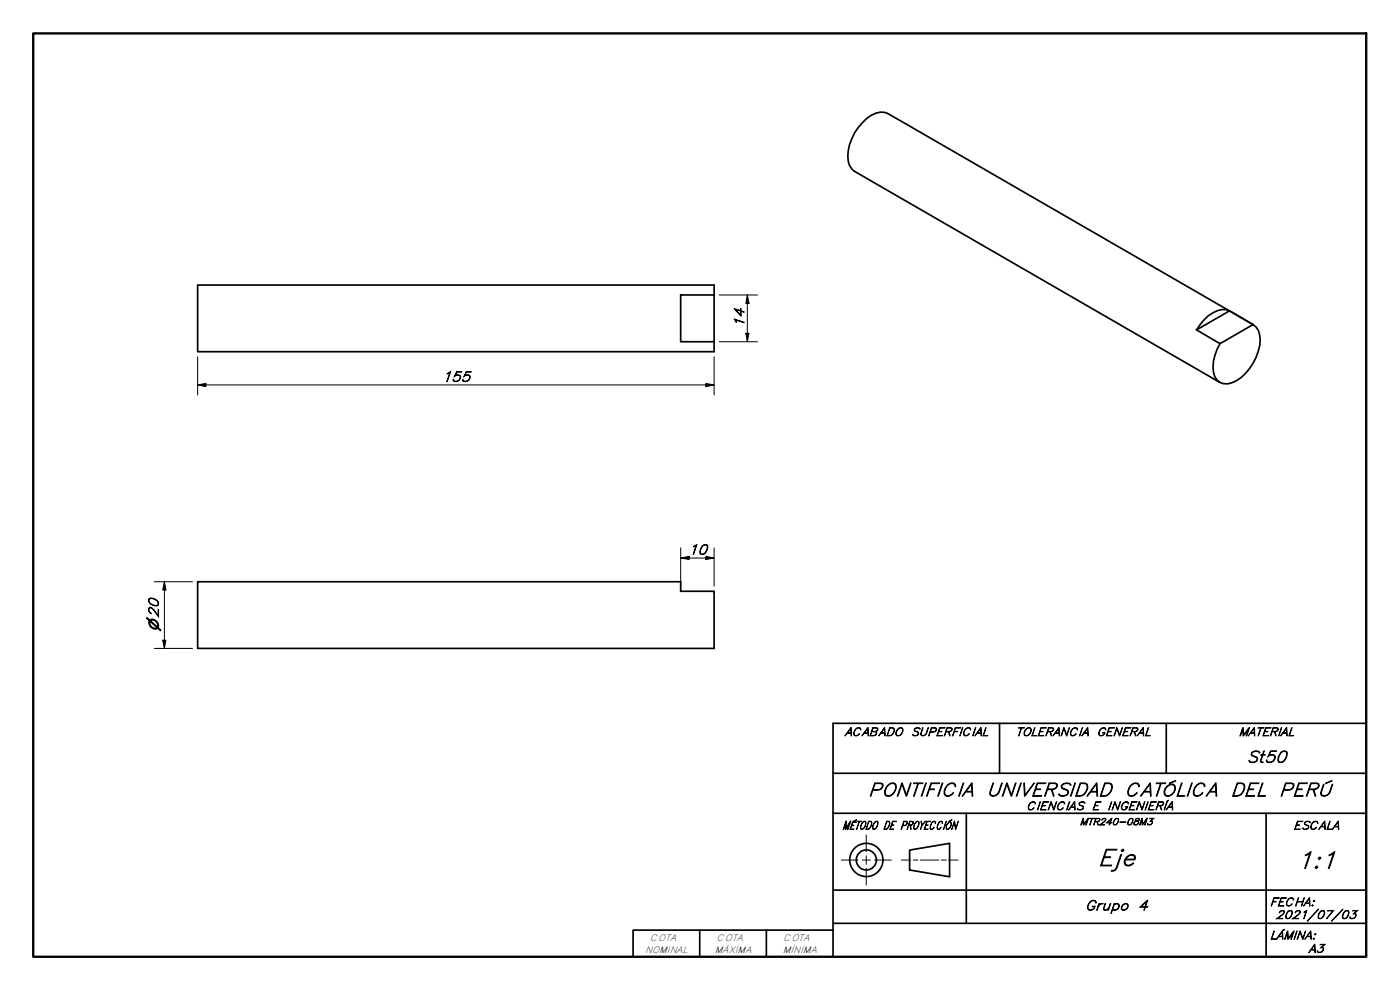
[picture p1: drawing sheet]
<svg xmlns="http://www.w3.org/2000/svg" width="420mm" height="297mm" viewBox="0 0 420 297" stroke-linecap="round" stroke-linejoin="round" font-family="sans-serif">
<!-- layer: Visible (ISO) -->
<path d="M204.3 88.5h10v14h-10zM214.3 88.5v-3h-155v20h155v-3M359.1 99l9.9-5.7 7 4.1-9.9 5.7zM369 93.3a5.1 5.1 0 0 0-5 .5 13.8 13.8 0 0 0-4.9 5.2M376 97.4a4.8 4.8 0 0 1 2.2 4.5 15.9 15.9 0 0 1-7.1 12.3 4.6 4.6 0 0 1-5.9-.2 9.3 9.3 0 0 1 .1-9.2l.8-1.7M376.1 97.4l-109.6-63.3a6.8 6.8 0 0 0-7.7 2.7 13.2 13.2 0 0 0-3.8 12.8l.7 1.1 .8 .7 109.6 63.3M59.3 174.5h145v2.9h10v17.1h-155z" fill="none" stroke="#000" stroke-width=".51"/>
<!-- layer: Border (ISO) -->
<path d="M10 10h400v277.1h-400z" fill="none" stroke="#000" stroke-width=".7"/>
<!-- layer: Title (ISO) -->
<g fill="none" stroke="#000" stroke-width=".51">
<path d="M300 217v15M350 217v15M410 217h-160v70.1M250 232h160M250 244h160M273 255.1l12-2.1v10.1l-12-2.1zM290 244v33M380 244v43.1M210 279.1v8M230 279.1v8M250 279.1h-60v8M250 277h160"/>
<path d="M250 267.1h160"/>
<circle cx="260" cy="258" r="5"/>
<circle cx="260" cy="258" r="3"/>
</g>
<path d="M252.5 258h5M258.8 258h2.4M260 250.6v4.9M260 256.8v2.5M262.5 258h5M270.5 258h2.8M274.1 258h1.4M276.2 258h5.6M282.5 258h1.5M284.7 258h2.8M260 260.5v5" fill="none" stroke="#000" stroke-width=".3"/>
<!-- layer: Dimension (ISO) -->
<g fill="none" stroke="#000" stroke-width=".3">
<path d="M215.8 88.5h11.5M223.8 100h1l-.5 2.5zM224.3 88.5l.5 2.5h-1zM224.3 88.5v14M59.3 115.5l2.5-.5v1zM59.3 115.5h155M59.3 107v11.5M211.8 115l2.5 .5-2.5 .5zM214.3 107v11.5M215.8 102.5h11.5M46.3 174.5h11.5M49.3 174.5l.5 2.5h-1z"/>
<path d="M49.3 174.5v20M204.3 167.4l2.5-.5v1zM204.3 167.4h10M204.3 164.4v11.5M211.8 166.9l2.5 .5-2.5 .5zM214.3 164.4v11.5M46.3 194.5h11.5M48.8 192.1h1l-.5 2.4z"/>
</g>
<g fill="#000">
<path d="M223.8 100h1l-.5 2.5z" fill-rule="evenodd"/>
<path d="M224.3 88.5l.5 2.5h-1z" fill-rule="evenodd"/>
<path d="M59.3 115.5l2.5-.5v1z" fill-rule="evenodd"/>
<path d="M211.8 115l2.5 .5-2.5 .5z" fill-rule="evenodd"/>
<path d="M49.3 174.5l.5 2.5h-1z" fill-rule="evenodd"/>
<path d="M204.3 167.4l2.5-.5v1z" fill-rule="evenodd"/>
<path d="M211.8 166.9l2.5 .5-2.5 .5z" fill-rule="evenodd"/>
<path d="M48.8 192.1h1l-.5 2.4z" fill-rule="evenodd"/>
</g>
<g font-size="7">
<text x="329.4" y="259.8">Eje</text>
<text x="389.1" y="260.5">1:1</text>
</g>
<g font-size="5.6">
<text x="260.5" y="238.9">PONTIFICIA UNIVERSIDAD CATÓLICA</text>
<text x="369.3" y="238.9">DEL PERÚ</text>
</g>
<text font-size="5" x="374" y="228.8">St50</text>
<g font-size="4.2">
<text x="223.3" y="98.3" transform="rotate(-90 223.3 98.3)">14</text>
<text x="132.6" y="114.5">155</text>
<text x="206.5" y="166.4">10</text>
<text x="325.6" y="273.1">Grupo 4</text>
</g>
<text font-size="4.1" x="47.6" y="189.4" transform="rotate(-90 47.6 189.4)">⌀ 20</text>
<g font-size="3.5">
<text x="253.5" y="220.8">ACABADO</text>
<text x="273.3" y="220.8">SUPERFICIAL</text>
<text x="304.8" y="220.8">TOLERANCIA GENERAL</text>
<text x="371.7" y="220.8">MATERIAL</text>
<text x="308" y="243">CIENCIAS</text>
<text x="327.6" y="243">E</text>
<text x="332.3" y="243">INGENIERÍA</text>
<text x="252.8" y="248.8">MÉTODO DE PROYECCIÓN</text>
<text x="388.1" y="248.8">ESCALA</text>
<text x="381.1" y="271.8">FECHA:</text>
<text x="382.9" y="275.6">2021/07/03</text>
<text x="381.1" y="281.8">LÁMINA:</text>
<text x="392.7" y="285.8">A3</text>
</g>
<g font-size="2.8">
<text x="324" y="247.5">MTR240-08M3</text>
<text x="193.6" y="285.9">NOMINAL</text>
<text x="195.1" y="282.2">COTA</text>
<text x="214.6" y="285.9">MÁXIMA</text>
<text x="215.1" y="282.2">COTA</text>
<text x="234.9" y="285.9">MÍNIMA</text>
<text x="235.1" y="282.2">COTA</text>
</g>
</svg>
